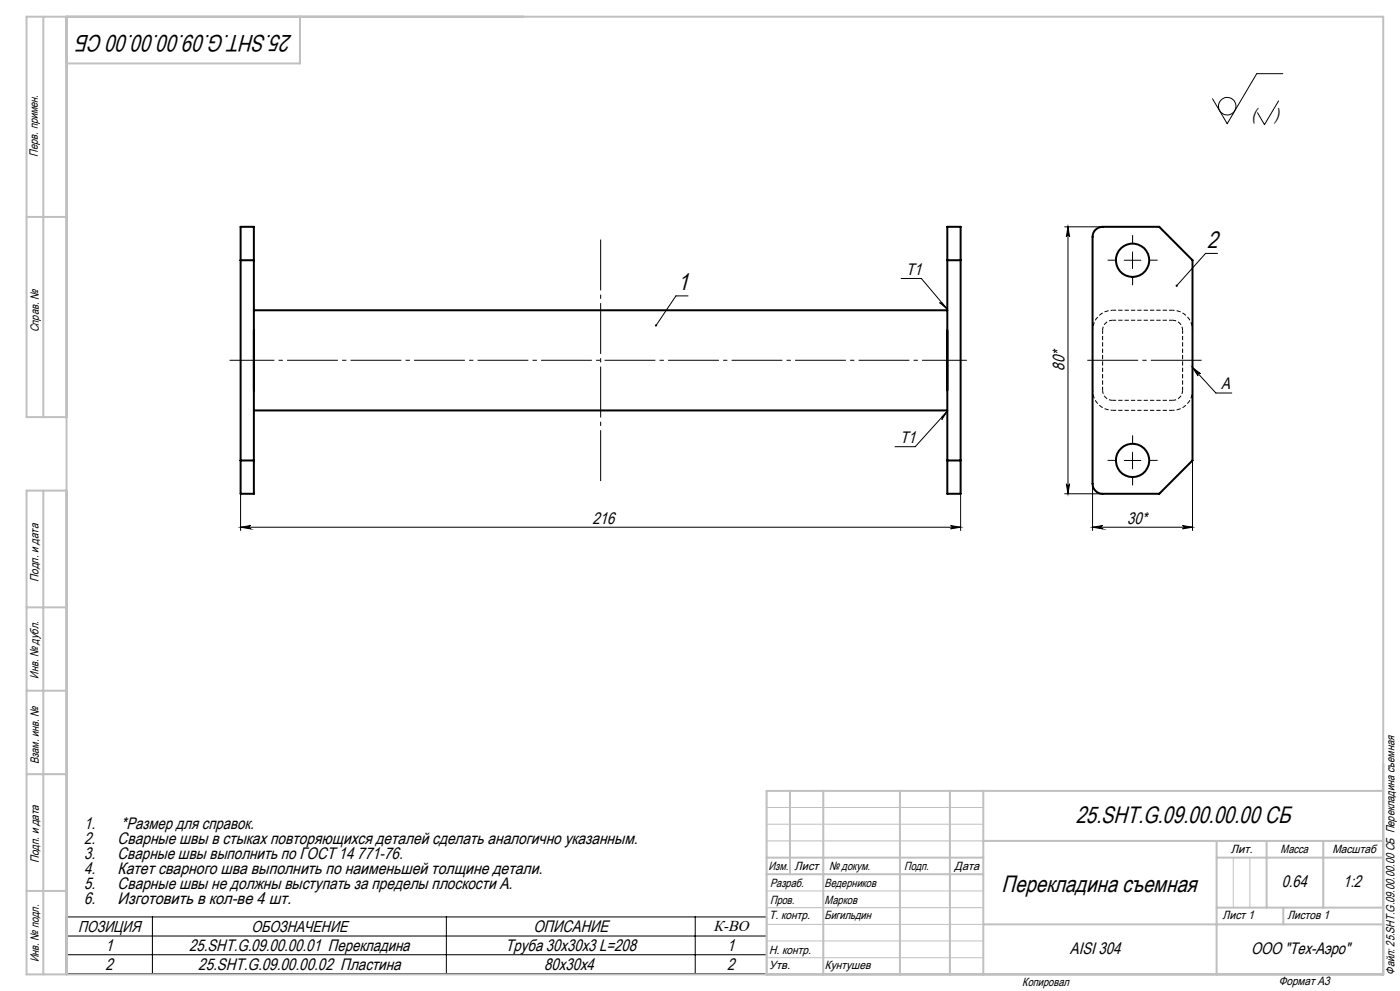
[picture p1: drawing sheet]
<svg xmlns="http://www.w3.org/2000/svg" width="420mm" height="297mm" viewBox="0 0 420 297" stroke-linecap="round" stroke-linejoin="round" font-family="sans-serif">
<g fill="none" stroke="#000" stroke-width=".6">
<path d="M72.2 68h4v80h-4zM72.2 78h4M284.2 68h4v80h-4zM284.2 78h4M328.6 68.9l1-.7 1.2-.2h17l10 10v60l-10 10h-17a3 3 0 0 1-3-3v-74a2.88 2.88 0 0 1 .8-2.1zM76.2 93h208M72.2 138h4M76.2 123h208M284.2 138h4"/>
<circle cx="339.8" cy="78" r="5"/>
<circle cx="339.8" cy="138" r="5"/>
</g>
<path d="M330.8 99v18M333.8 96a3 3 0 0 0-3 3M351.8 96h-18M351.8 93h-18M354.8 99a3 3 0 0 0-3-3M330.8 117a3 3 0 0 0 3 3M333.8 120h18M351.8 120a3 3 0 0 0 3-3M354.8 117v-18M333.8 123h18" fill="none" stroke="#000" stroke-width=".3" stroke-dasharray="1.3 .6" stroke-dashoffset=".2" stroke-linecap="butt"/>
<path d="M333.8 93a6 6 0 0 0-6 6M357.8 99a6 6 0 0 0-6-6M327.8 117a6 6 0 0 0 6 6M351.8 123a6 6 0 0 0 6-6" fill="none" stroke="#000" stroke-width=".3" stroke-dasharray="1.3 .6" stroke-dashoffset=".7" stroke-linecap="butt"/>
<g fill="none" stroke="#000" stroke-width=".3">
<path d="M383.6 30.2l-4.3 7.2-2-3.6M384.8 22.1h-7.8l-8.8 15-4.5-7.5M319.4 68h11.4M320.4 68l.5 3a.49 .49 0 0 0-.5-.5 .49 .49 0 0 0-.5 .5zM320.4 68v80M337.3 78h5M339.8 75.5v5M365.3 75.9h-3.6l-8.7 9.8M206.4 88.7h-3.6l-6 8.8M270.3 83.5h6.1l7.8 9.2M281.9 90.7h.6l1.7 2zM357.8 110.1l2.4 1.9a.5 .5 0 0 0-.7 0 .5 .5 0 0 0-.1 .7z"/>
<path d="M357.8 110.1l7 7.7h4.7M72.2 138v21M284.2 123.2l-1.7 2.6v-.7zM284.2 123.2l-9.6 10.7h-6.1M337.3 138h5M339.8 135.5v5M357.8 138v21M72.2 158l3-.5a.49 .49 0 0 0-.5 .5 .49 .49 0 0 0 .5 .5zM72.2 158h216M285.2 157.5l3 .5-3 .5a.49 .49 0 0 0 .4-.5 .49 .49 0 0 0-.4-.5zM288.2 148v11M319.4 148h11.4"/>
<path d="M319.9 145a.49 .49 0 0 0 .5 .5 .49 .49 0 0 0 .5-.5l-.5 3zM327.8 158l3-.5a.49 .49 0 0 0-.5 .5 .49 .49 0 0 0 .5 .5zM327.8 145v14M327.8 158h30M354.8 157.5l3 .5-3 .5a.49 .49 0 0 0 .5-.5 .49 .49 0 0 0-.5-.5zM19.8 274.8h210.2v17h-210.2zM45.7 274.8v17M133.9 274.8v17M208.6 274.8v17M19.8 280.5h210.2M19.8 286.1h210.2"/>
<circle cx="368.2" cy="31.8" r="2.63"/>
</g>
<path d="M325.3 108h36.1" fill="none" stroke="#000" stroke-width=".3" stroke-dasharray="15.2 1.3 1.3 1.3" stroke-dashoffset="-.9" stroke-linecap="butt"/>
<path d="M334.8 78h-2.5M339.8 73v-2.5M344.8 78h2.5M339.8 83v2.5M334.8 138h-2.5M339.8 133v-2.5M344.8 138h2.5M339.8 143v2.5" fill="none" stroke="#000" stroke-width=".3" stroke-dasharray="15.2 1.3 1.3 1.3" stroke-linecap="butt"/>
<path d="M68.9 108h221.2" fill="none" stroke="#000" stroke-width=".3" stroke-dasharray="15.2 1.3 1.3 1.3" stroke-dashoffset="1.8" stroke-linecap="butt"/>
<path d="M180.2 145v-74" fill="none" stroke="#000" stroke-width=".3" stroke-dasharray="15.2 1.3 1.3 1.3" stroke-dashoffset="-.8" stroke-linecap="butt"/>
<path d="M230 242h65M230 247h65M230 252h65M370 257v15M375 257v15M230 277h65M230 272h65M230 267h65M230 287h65M230 282h65" fill="none" stroke="#c0c0c0" stroke-width=".3"/>
<g fill="none" stroke="#c0c0c0" stroke-width=".6">
<path d="M13 5v120M20 5v287M90 5v14h-70M8 65h12M20 125h-12v-120h407v287h-407v-145h12M13 147v145M8 182h12M8 207h12M8 232h12M237 237v25M247 237v55M270 237v55"/>
<path d="M285 237v55M295 237v55M415 237h-185v55M230 257h65M295 252h120M365 252v40M365 257h50M380 252v20M397 252v20M8 267h12M230 262h65M295 277h120"/>
<path d="M365 272h50M385 272v5"/>
</g>
<g fill="#000">
<path d="M320.4 68l.5 3a.49 .49 0 0 0-.5-.5 .49 .49 0 0 0-.5 .5zM319.9 145a.49 .49 0 0 0 .5 .5 .49 .49 0 0 0 .5-.5l-.5 3z"/>
<path d="M196.6 97.3v.5l.2-.3-.2 .3a.34 .34 0 0 0 .5 0 .34 .34 0 0 0-.1-.5 .34 .34 0 0 0-.4 0zM352.8 85.4v.5l.2-.2-.2 .2a.34 .34 0 0 0 .4 0 .34 .34 0 0 0 .1-.5 .34 .34 0 0 0-.5 0z"/>
<path d="M281.9 90.7h.6l1.7 2zM284.2 123.2l-1.7 2.6v-.7zM357.8 110.1l2.4 1.9a.5 .5 0 0 0-.7 0 .5 .5 0 0 0-.1 .7z"/>
<path d="M285.2 157.5l3 .5-3 .5a.49 .49 0 0 0 .4-.5 .49 .49 0 0 0-.4-.5zM72.2 158l3-.5a.49 .49 0 0 0-.5 .5 .49 .49 0 0 0 .5 .5z"/>
<path d="M354.8 157.5l3 .5-3 .5a.49 .49 0 0 0 .5-.5 .49 .49 0 0 0-.5-.5zM327.8 158l3-.5a.49 .49 0 0 0-.5 .5 .49 .49 0 0 0 .5 .5z"/>
</g>
<g font-size="7.1">
<text x="87.7" y="10.6" transform="rotate(-180 87.7 10.6)">25.SHT.G.09.00.00.00 СБ</text>
<text x="362.2" y="74.4">2</text>
<text x="203.3" y="87">1</text>
<text x="322.7" y="246.8">25.SHT.G.09.00.00.00 СБ</text>
<text x="300.5" y="267.4">Перекладина съемная</text>
</g>
<g font-size="5.1">
<text x="375.6" y="36">(</text>
<text x="382.4" y="36">)</text>
</g>
<g font-size="5">
<text x="271.9" y="82.4">Т1</text>
<text x="319.3" y="111.1" transform="rotate(-90 319.3 111.1)">80*</text>
<text x="366.4" y="116.6">А</text>
<text x="270" y="132.8">Т1</text>
<text x="177.7" y="156.9">216</text>
<text x="338.1" y="156.9">30*</text>
<text x="25.3" y="248.4">1.</text>
<text x="36.4" y="248.4">*Размер для справок.</text>
<text x="25.3" y="257.4">3.</text>
<text x="25.3" y="252.9">2.</text>
<text x="35.3" y="257.4">Сварные швы выполнить по ГОСТ 14 771-76.</text>
<text x="35.3" y="252.9">Сварные швы в стыках повторяющихся деталей сделать аналогично указанным.</text>
<text x="25.3" y="261.9">4.</text>
<text x="35.3" y="261.9">Катет сварного шва выполнить по наименьшей толщине детали.</text>
<text x="25.3" y="266.4">5.</text>
<text x="35.3" y="266.4">Сварные швы не должны выступать за пределы плоскости А.</text>
<text x="384.6" y="265.9">0.64</text>
<text x="403" y="265.9">1:2</text>
<text x="25.3" y="270.9">6.</text>
<text x="35.3" y="270.9">Изготовить в кол-ве 4 шт.</text>
<text x="160" y="279.3">ОПИСАНИЕ</text>
<text x="31.7" y="284.9">1</text>
<text x="56.8" y="284.9">25.SHT.G.09.00.00.01 Перекладина</text>
<text x="151.7" y="284.9">Труба 30х30х3 L=208</text>
<text x="218.2" y="284.9">1</text>
<text x="321" y="285.8">AISI 304</text>
<text x="375.3" y="285.8">ООО &quot;Тех-Аэро&quot;</text>
<text x="31.7" y="290.6">2</text>
<text x="59.5" y="290.6">25.SHT.G.09.00.00.02 Пластина</text>
<text x="163.3" y="290.6">80х30х4</text>
<text x="218.2" y="290.6">2</text>
</g>
<g font-size="4.7">
<text x="23.5" y="279.4">ПОЗИЦИЯ</text>
<text x="75.4" y="279.4">ОБОЗНАЧЕНИЕ</text>
<text x="214" y="279.1">К-ВО</text>
</g>
<g font-size="3.6">
<text x="11.4" y="46.9" transform="rotate(-90 11.4 46.9)">Перв. примен.</text>
<text x="11.6" y="99.6" transform="rotate(-90 11.6 99.6)">Справ. №</text>
<text x="11.5" y="174.4" transform="rotate(-90 11.5 174.4)">Подп. и дата</text>
<text x="11.6" y="203.4" transform="rotate(-90 11.6 203.4)">Инв. № дубл.</text>
<text x="11.6" y="229" transform="rotate(-90 11.6 229)">Взам. инв. №</text>
<text x="369.2" y="255.7">Лит.</text>
<text x="384.2" y="255.7">Масса</text>
<text x="399.7" y="255.7">Масштаб</text>
<text x="11.7" y="258.8" transform="rotate(-90 11.7 258.8)">Подп. и дата</text>
<text x="230.6" y="260.6">Изм.</text>
<text x="238.4" y="260.6">Лист</text>
<text x="248.7" y="260.6">№ докум.</text>
<text x="271.3" y="260.7">Подп.</text>
<text x="286.4" y="260.7">Дата</text>
<text x="231" y="265.7">Разраб.</text>
<text x="247.4" y="265.7">Ведерников</text>
<text x="230.7" y="275.5">Т. контр.</text>
<text x="231" y="270.9">Пров.</text>
<text x="247.4" y="275.5">Бигильдин</text>
<text x="247.4" y="270.9">Марков</text>
<text x="366.8" y="275.5">Лист 1</text>
<text x="386.2" y="275.5">Листов 1</text>
<text x="230.7" y="285.8">Н. контр.</text>
<text x="11.6" y="288.4" transform="rotate(-90 11.6 288.4)">Инв. № подл.</text>
<text x="230.7" y="290.5">Утв.</text>
<text x="247.4" y="290.5">Кунтушев</text>
<text x="418.4" y="292.1" transform="rotate(-90 418.4 292.1)">Файл: 25.SHT.G.09.00.00.00 СБ Перекладина съемная</text>
<text x="306.7" y="295.4">Копировал</text>
<text x="383.6" y="295.2">Формат A3</text>
</g>
</svg>
